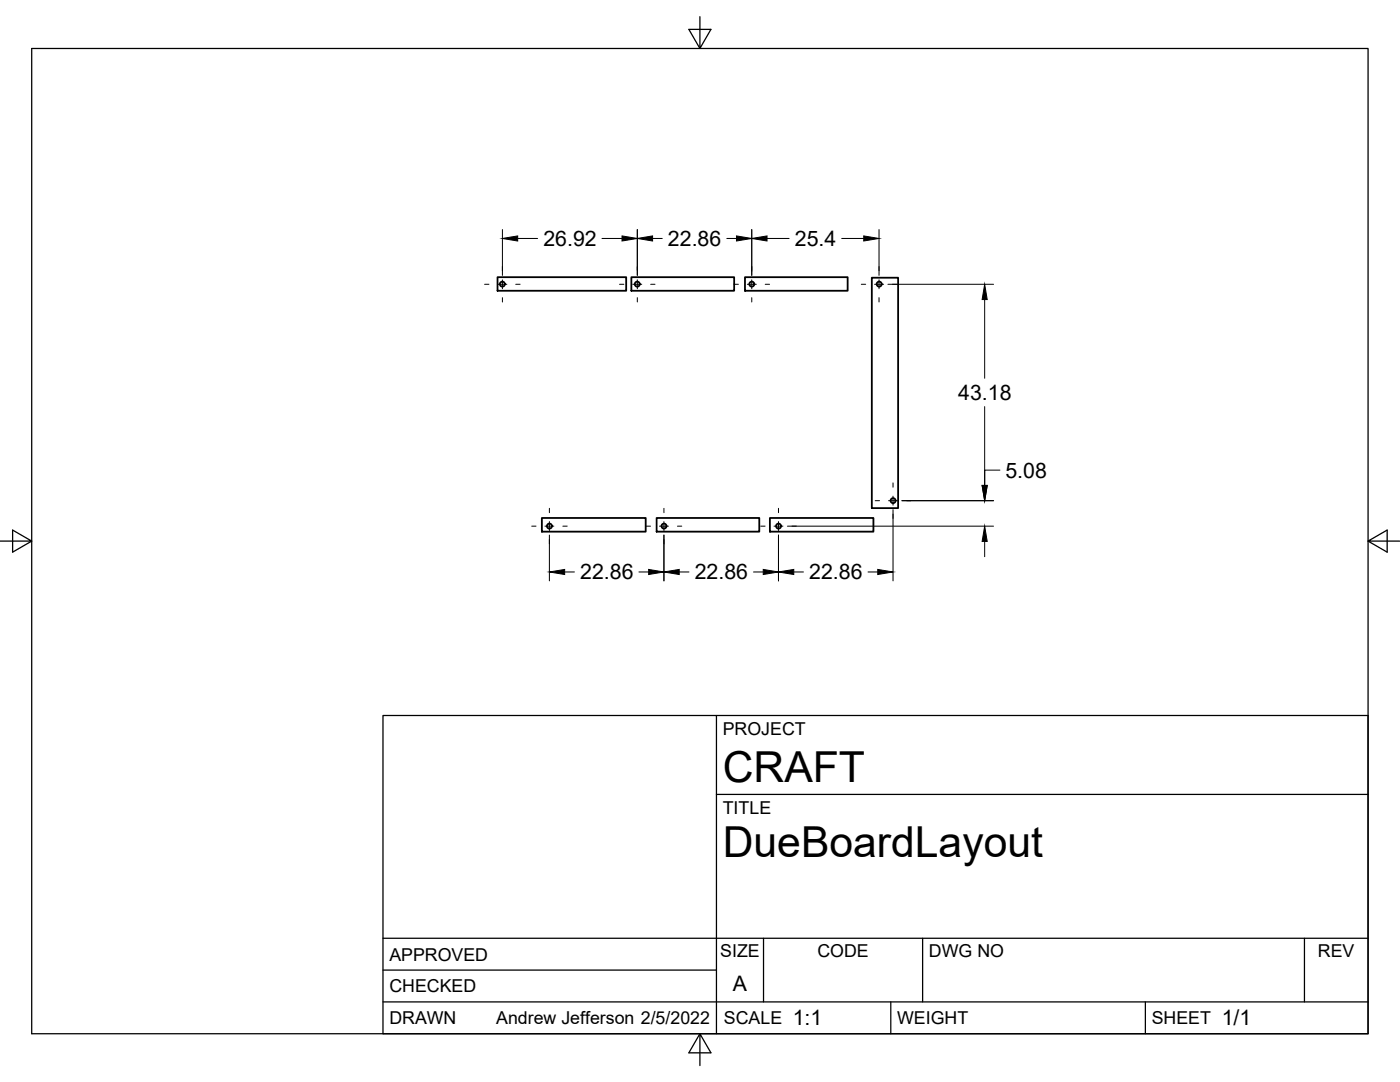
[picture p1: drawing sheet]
<svg xmlns="http://www.w3.org/2000/svg" width="279mm" height="216mm" viewBox="0 0 279 216" stroke-linecap="round" stroke-linejoin="round" font-family="sans-serif">
<!-- layer: Visible -->
<g fill="none" stroke="#000" stroke-width=".36">
<path d="M99.3 55.3h25.7v2.7h-25.7zM126 55.3h20.5v2.7h-20.5zM148.7 55.3h20.5v2.7h-20.5zM174 55.4h5.2v46h-5.2zM108.1 103.4h20.8v2.7h-20.8zM131 103.4h20.5v2.7h-20.5zM153.6 103.4h20.7v2.7h-20.7z"/>
<circle cx="100.3" cy="56.7" r=".5"/>
<circle cx="127.2" cy="56.7" r=".5"/>
<circle cx="150" cy="56.7" r=".5"/>
<circle cx="175.5" cy="56.7" r=".5"/>
<circle cx="178.2" cy="99.9" r=".5"/>
<circle cx="109.7" cy="105" r=".5"/>
<circle cx="132.5" cy="105" r=".5"/>
<circle cx="155.4" cy="105" r=".5"/>
</g>
<!-- layer: Border -->
<path d="M6.3 9.7h266.7v196.6h-266.7zM139.7 3.3v6.4l2.2-3.8h-4.4l2.2 3.8M0 108h6.3l-3.8-2.2v4.4l3.8-2.2M273 108l3.8 2.2v-4.4l-3.8 2.2h6.4M139.7 206.3l-2.2 3.8h4.4l-2.2-3.8v6.3" fill="none" stroke="#000" stroke-width=".25"/>
<!-- layer: Titleblock -->
<path d="M76.4 142.8h196.6v63.5h-196.6zM143 158.5h130M143 142.8v63.5M76.4 199.9h196.6M76.4 193.6h66.6M76.4 187.2h196.6M152.4 187.2v12.7M177.8 199.9v6.4M184.1 187.2v12.7M228.6 199.9v6.4M260.3 187.2v12.7" fill="none" stroke="#000" stroke-width=".25"/>
<!-- layer: Dimensions -->
<g fill="none" stroke="#000" stroke-width=".2">
<path d="M100.3 45.8v9.1M103.3 47.6h4M120.1 47.6h4M127.2 45.8v9.1M130.2 47.6h2M145.1 47.6h1.9M150 45.8v9.1M153.1 47.6h4.4M168 47.6h4.4M175.4 45.8v9.1M177.2 56.7h21.1M196.5 59.8v15.7"/>
<path d="M180 99.9h18.3M196.5 81.1v15.8v-3.1h3.1M109.6 106.8v9.1M112.7 114.1h1.9M127.5 114.1h2M132.5 106.8v9.1M135.6 114.1h1.9M150.4 114.1h1.9M155.4 106.8v9.1M157.1 105h41.2M158.4 114.1h2M173.2 114.1h2"/>
<path d="M178.2 101.7v14.2M196.5 108v3.1"/>
</g>
<g fill="#000" stroke="#000" stroke-width=".2">
<path d="M100.3 47.6l3-.5v1zM124.1 47.1l3.1 .5-3.1 .5zM127.2 47.6l3-.5v1zM147 47.1l3 .5-3 .5zM150 47.6l3.1-.5v1zM172.4 47.1l3 .5-3 .5zM196.5 56.7l.5 3.1h-1zM196 96.9h1l-.5 3zM109.6 114.1l3.1-.5v1zM129.5 113.6l3 .5-3 .5zM132.5 114.1l3.1-.5v1zM152.3 113.6l3.1 .5-3.1 .5z"/>
<path d="M155.4 114.1l3-.5v1zM175.2 113.6l3 .5-3 .5zM196.5 105l.5 3h-1z"/>
</g>
<!-- layer: Center Lines -->
<g fill="none" stroke="#000" stroke-width=".2">
<path d="M96.7 56.7h.9M99.4 56.7h1.8M100.3 53.2v.8M100.3 55.8v1.8M100.3 59.4v.9M102.9 56.7h.9M123.6 56.7h.9M126.3 56.7h1.8M127.2 53.2v.8M127.2 55.8v1.8M127.2 59.4v.9M129.9 56.7h.8"/>
<path d="M146.5 56.7h.9M149.1 56.7h1.8M150 53.2v.8M150 55.8v1.8M150 59.4v.9M152.7 56.7h.9M171.9 56.7h.9M174.5 56.7h1.8M175.4 53.2v.8M175.4 55.8v1.8M175.4 59.4v.9M178.1 56.7h.9"/>
<path d="M174.7 99.9h.8M177.3 99.9h1.8M178.2 96.4v.8M178.2 99v1.8M180.9 99.9h.9M106.1 105h.9M108.8 105h1.7M109.6 101.4v.9M109.6 104.1v1.8M109.6 107.7v.8M112.3 105h.9M129 105h.8"/>
<path d="M131.6 105h1.8M132.5 101.4v.9M132.5 104.1v1.8M132.5 107.7v.8M135.2 105h.9M151.8 105h.9M154.5 105h1.8M155.4 101.4v.9M155.4 104.1v1.8M155.4 107.7v.8M158.1 105h.8M178.2 102.6v.8"/>
</g>
<g font-size="8.5">
<text x="144.3" y="156">CRAFT</text>
<text x="144.3" y="171">DueBoardLayout</text>
</g>
<g font-size="4.3">
<text x="108.4" y="49.1">26.92</text>
<text x="133.3" y="49.1">22.86</text>
<text x="158.6" y="49.1">25.4</text>
<text x="191.2" y="79.8">43.18</text>
<text x="200.7" y="95.3">5.08</text>
<text x="115.8" y="115.6">22.86</text>
<text x="138.6" y="115.6">22.86</text>
<text x="161.5" y="115.6">22.86</text>
<text x="146.3" y="197.7">A</text>
<text x="158.2" y="204.6">1:1</text>
<text x="243.8" y="204.6">1/1</text>
</g>
<g font-size="3.5">
<text x="144.3" y="146.6">PROJECT</text>
<text x="144.3" y="162.3">TITLE</text>
<text x="77.7" y="191.7">APPROVED</text>
<text x="143.7" y="191">SIZE</text>
<text x="163.1" y="191">CODE</text>
<text x="185.4" y="191">DWG NO</text>
<text x="263" y="191">REV</text>
<text x="77.7" y="198">CHECKED</text>
<text x="77.7" y="204.4">DRAWN</text>
<text x="99" y="204.4">Andrew Jefferson 2/5/2022</text>
<text x="144.5" y="204.4">SCALE</text>
<text x="179" y="204.4">WEIGHT</text>
<text x="229.8" y="204.4">SHEET</text>
</g>
</svg>
